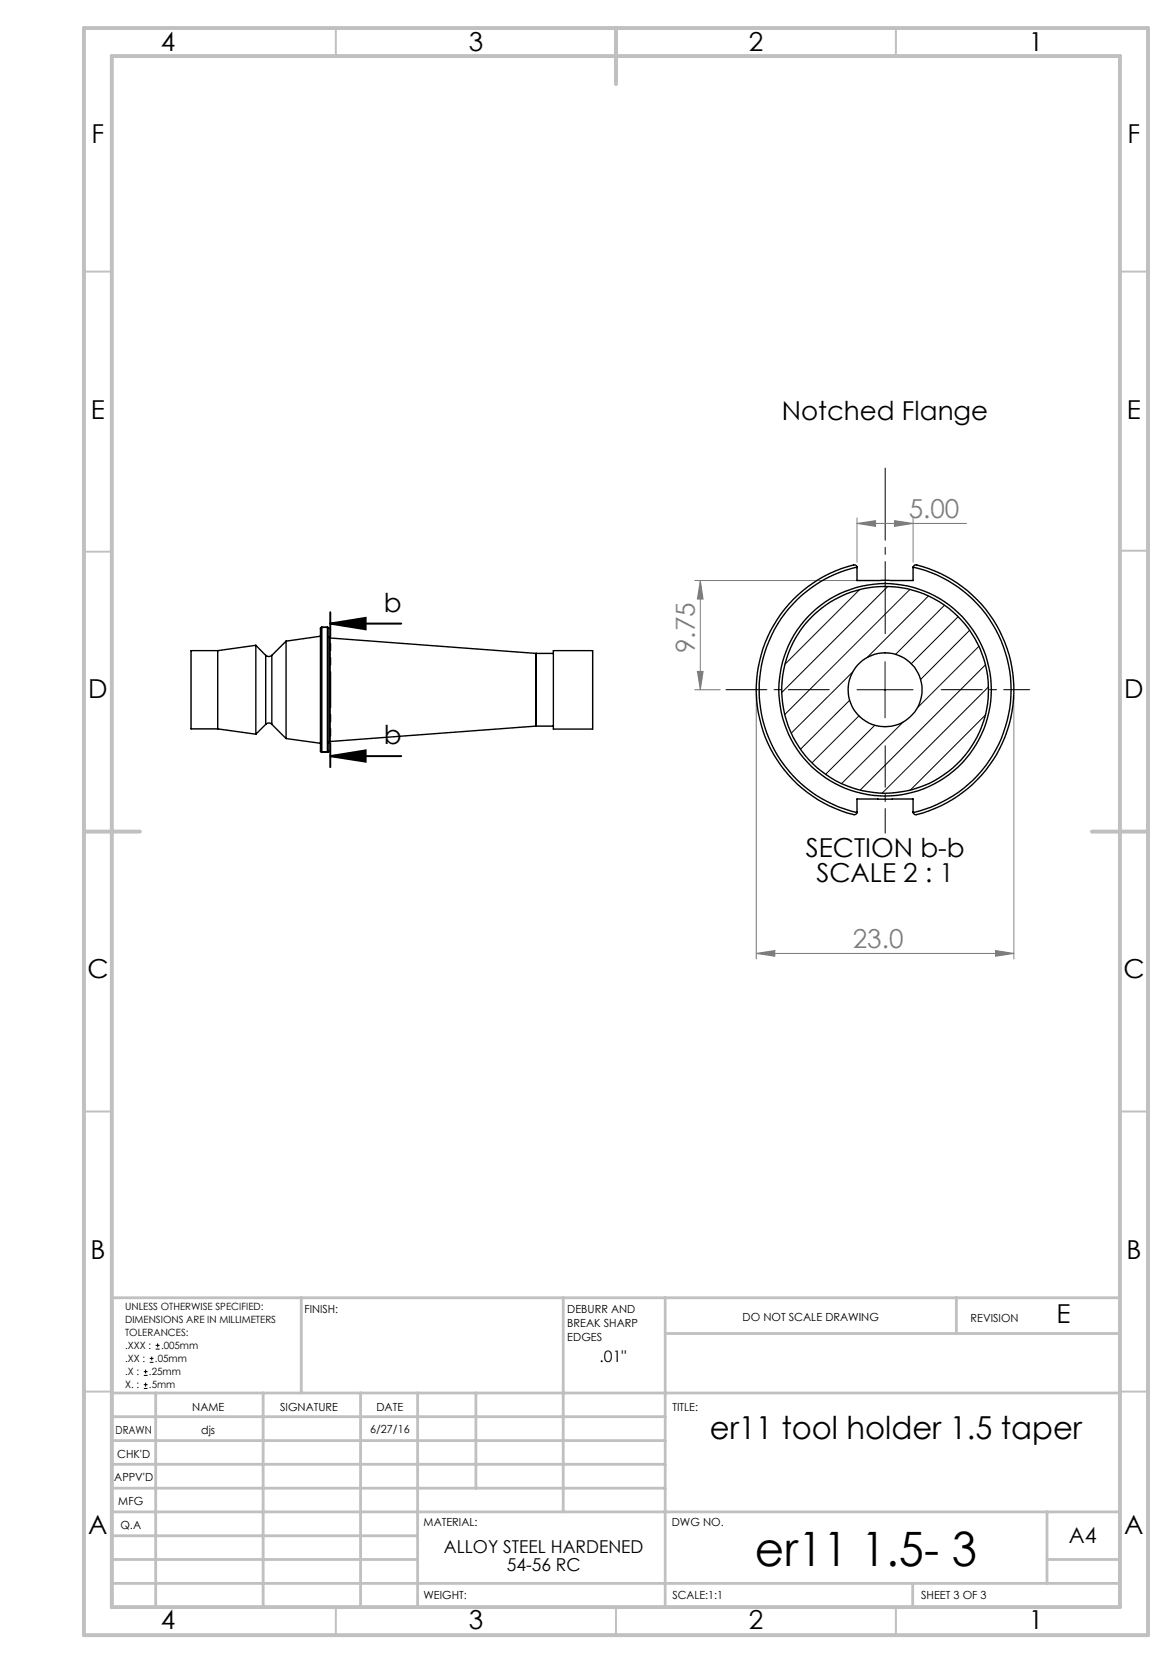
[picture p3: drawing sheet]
<svg xmlns="http://www.w3.org/2000/svg" width="210mm" height="297mm" viewBox="0 0 210 297" stroke-linecap="round" stroke-linejoin="round" font-family="sans-serif">
<g fill="none" stroke="#000" stroke-width=".18">
<path d="M158 118.2v10M153 123.2h10.1M28.2 239.9v.7M25.7 245.6h.7M25.7 245h.7M25.7 248h.7M25.7 247.3h.7M26 244.6v.7M26 246.9v.7M26.7 243.3h.7M26.7 242.6h.7M27.1 242.3v.7"/>
<path d="M27.8 240.9h.7M27.8 240.3h.7"/>
</g>
<path d="M58.9 111.4l6.4-1.1v2.1zM58.9 111.4h12.7M58.9 135l6.4-1v2zM58.9 135h12.7" fill="none" stroke="#000" stroke-width=".35"/>
<g fill="none" stroke="#808080" stroke-width=".18">
<path d="M153 93.5l3.4-.5v1zM153 92.5v7.9M153 93.5h19.6M159.7 93l3.4 .5-3.4 .5zM163.1 92.5v7.9M124 103.7h34.4M124.5 119.9h1.1l-.5 3.3zM125.1 103.7l.5 3.3h-1.1zM125.1 103.7v19.5M124 123.2h4.6M135 124.2v47.1M181 124.2v47.1"/>
<path d="M135 170.3l3.4-.5v1zM135 170.3h46M177.8 169.8l3.2 .5-3.2 .5z"/>
</g>
<path d="M158.1 113.2v-29.6" fill="none" stroke="#000" stroke-width=".18" stroke-dasharray="15.2 1.3 1.3 1.3" stroke-dashoffset="2.4"/>
<path d="M148.1 123.2h-18.5M168.1 123.2h15.8" fill="none" stroke="#000" stroke-width=".18" stroke-dasharray="15.2 1.3 1.3 1.3" stroke-dashoffset="7.9"/>
<path d="M158.1 133.2v15.6" fill="none" stroke="#000" stroke-width=".18" stroke-dasharray="15.2 1.3 1.3 1.3" stroke-dashoffset="7.8"/>
<path d="M59 109.3v27.7" fill="none" stroke="#000" stroke-width=".35" stroke-dasharray="6.3 1.3 1.3 1.3 1.3 1.3" stroke-dashoffset="2"/>
<g fill="none" stroke="#c0c0c0" stroke-width=".35">
<path d="M60 5v5M160 5v5M15 48.5h5M200 48.5h5M15 98.5h5M200 98.4h5M15 198.5h5M200 198.5h5M15 248.5h5M200 248.5h5M60 287v5M110 287v5"/>
<path d="M160 287v5"/>
</g>
<g fill="none" stroke="#c0c0c0" stroke-width=".5">
<path d="M53.8 231.8v17M100.6 231.8v38.2M118.8 231.8v55.2M118.8 238.2h81.2M170.8 231.8v6.4M200 231.8h-180v55.2M20 248.8h180M20 257.3h98.8M20 253h98.8M27.8 248.8v38.2M47 248.8v38.2M64.4 248.8v38.2"/>
<path d="M74.6 248.8v38.2M85 248.8v17M20 265.8h98.8M20 261.5h98.8M20 278.5h54.6M20 274.3h54.6M20 270h180M187 278.5h13M187 270v12.8M20 282.8h180M163 282.8v4.2"/>
</g>
<path d="M15 5h190v287h-190zM20 10h180v277h-180zM110 5v10M15 148.5h10M195 148.5h10" fill="none" stroke="#c0c0c0" stroke-width=".7"/>
<path d="M58.9 111.4l6.4-1.1v2.1zM58.9 135l6.4-1v2z" fill="#000"/>
<g fill="#808080">
<path d="M135 170.3l3.4-.5v1zM177.8 169.8l3.2 .5-3.2 .5z"/>
<path d="M153 93.5l3.4-.5v1zM159.7 93l3.4 .5-3.4 .5z"/>
<path d="M124.5 119.9h1.1l-.5 3.3zM125.1 103.7l.5 3.3h-1.1z"/>
</g>
<g fill="none" stroke="#000" stroke-width=".25">
<path d="M38.9 116.2v14M38.9 116.2h-4.8v14h4.8M45.7 115.2v15.9M45.7 115.2l-6.8 1M45.7 115.2l1.7 1.8M47.4 117a.81 .81 0 0 0 1.1 0M47.4 117v12.4M48.5 117v12.4M51.1 114.5v17.4M51.1 114.5l-2.6 2.5M57.2 113.6l-6.1 .9M57.3 112.1l.2-.1v22.3l-.3-.1z"/>
<path d="M57.4 112h1.1M58.5 112l.2 .2v22l-.1 .1h-.1zM58.7 113.7l.2 .2M58.9 113.9v18.5M58.9 113.9l36.8 2.8M95.7 116.7h.1M95.7 116.7v13M95.7 116.7h3.1M98.8 116.2h7v14h-7zM153 101.3a22.5 22.5 0 0 0-17.4 21.9 22.5 22.5 0 0 0 17.4 21.9M153 101.3l-.1-.3-.3-.1a23 23 0 0 0-17.6 22.3 23 23 0 0 0 17.6 22.3l.4-.4M153 101.3v2.4h10.1v-2.4"/>
<path d="M163.1 101.3a22.5 22.5 0 0 1 17.5 21.9 22.5 22.5 0 0 1-17.5 21.9M163.1 101.3l.2-.4h.2a23 23 0 0 1 17.6 22.3 23 23 0 0 1-17.6 22.3l-.4-.4M38.9 130.2l6.8 .9M47.4 129.4a.73 .73 0 0 1 1.1 0M47.4 129.4l-1.7 1.7M48.5 129.4l2.6 2.5M51.1 131.9l6.1 .8M57.4 134.3h1.1M58.9 132.4l-.2 .3M95.7 129.7h.1M95.7 129.7l-36.8 2.7M95.7 129.7h3.1"/>
<path d="M153 145.1v-2.4h10.1v2.4"/>
<circle cx="158" cy="123.2" r="19"/>
<circle cx="158" cy="123.2" r="18.5"/>
<circle cx="158.1" cy="123.2" r="6.6"/>
</g>
<g fill="none" stroke="#000" stroke-width=".18">
<path d="M152.3 120l-11 10.9M153.5 105.3l-13.3 13.3M158.5 104.7l-18.9 19M162.5 105.3l-22.4 22.3M165.8 106.4l-11 11M168.7 108.1l-8.8 8.8M171.1 110.1l-8.4 8.4M173.1 112.6l-8.7 8.8M174.8 115.4l-11 11M176 118.7l-22.4 22.4M151.7 125.1l-8.8 8.7M153.4 127.8l-8.4 8.4"/>
<path d="M156.2 129.5l-8.8 8.8M161.3 129l-11 10.9M175.9 127.7l-13.3 13.4M176.5 122.7l-18.9 18.9"/>
</g>
<text font-size="8.5" x="134.8" y="279.7">er11 1.5- 3</text>
<text font-size="5.6" x="126.8" y="256.9">er11 tool holder 1.5 taper</text>
<g font-size="4.7">
<text x="28.7" y="9">4</text>
<text x="83.7" y="9">3</text>
<text x="133.7" y="9">2</text>
<text x="183.7" y="9">1</text>
<text x="16.4" y="25.5">F</text>
<text x="201.4" y="25.5">F</text>
<text x="16.2" y="74.8">E</text>
<text x="139.6" y="74.9">Notched Flange</text>
<text x="201.2" y="74.8">E</text>
<text x="68.6" y="109.2">b</text>
<text x="15.8" y="124.7">D</text>
<text x="200.8" y="124.7">D</text>
<text x="68.6" y="132.9">b</text>
<text x="143.9" y="153">SECTION b-b</text>
<text x="145.8" y="157.5">SCALE 2 : 1</text>
<text x="15.6" y="174.7">C</text>
<text x="200.6" y="174.7">C</text>
<text x="16.2" y="224.8">B</text>
<text x="201.2" y="224.8">B</text>
<text x="188.6" y="236.2">E</text>
<text x="15.8" y="274">A</text>
<text x="200.8" y="274">A</text>
<text x="28.7" y="291">4</text>
<text x="83.7" y="291">3</text>
<text x="133.7" y="291">2</text>
<text x="183.7" y="291">1</text>
</g>
<g font-size="4.7" fill="#808080">
<text x="162.3" y="92.5">5.00</text>
<text x="124.1" y="116.6" transform="rotate(-90 124.1 116.6)">9.75</text>
<text x="152.3" y="169.2">23.0</text>
</g>
<text font-size="3.9" x="190.9" y="275.5">A4</text>
<g font-size="3.2">
<text x="79.3" y="277.4">ALLOY STEEL HARDENED</text>
<text x="90.5" y="280.6">54-56 RC</text>
</g>
<text font-size="2.8" x="107.1" y="243.3">.01&quot;</text>
<g font-size="2">
<text x="54.4" y="234.6">FINISH:</text>
<text x="101.3" y="234.5">DEBURR AND</text>
<text x="101.3" y="237">BREAK SHARP</text>
<text x="101.3" y="239.5">EDGES</text>
<text x="132.6" y="236">DO NOT SCALE DRAWING</text>
<text x="173.3" y="236.2">REVISION</text>
<text x="34.3" y="252">NAME</text>
<text x="50" y="251.9">SIGNATURE</text>
<text x="67.2" y="251.9">DATE</text>
<text x="120.1" y="251.9">TITLE:</text>
<text x="20.6" y="256.1">DRAWN</text>
<text x="35.9" y="256.1">djs</text>
<text x="66.1" y="255.9">6/27/16</text>
<text x="20.9" y="260.3">CHK'D</text>
<text x="20.4" y="264.4">APPV'D</text>
<text x="21.1" y="268.8">MFG</text>
<text x="21.5" y="273">Q.A</text>
<text x="75.6" y="272.5">MATERIAL:</text>
<text x="120" y="272.5">DWG NO.</text>
<text x="75.6" y="285.5">WEIGHT:</text>
<text x="120.1" y="285.6">SCALE:1:1</text>
<text x="164.5" y="285.6">SHEET 3 OF 3</text>
</g>
<g font-size="1.8">
<text x="22.3" y="233.9">UNLESS OTHERWISE SPECIFIED:</text>
<text x="22.3" y="236.3">DIMENSIONS ARE IN MILLIMETERS</text>
<text x="22.3" y="238.6">TOLERANCES:</text>
<text x="22.3" y="245.6">.X :</text>
<text x="22.3" y="243.3">.XX :</text>
<text x="22.3" y="240.9">.XXX :</text>
<text x="26.6" y="245.6">.25mm</text>
<text x="27.7" y="243.3">.05mm</text>
<text x="28.8" y="240.9">.005mm</text>
<text x="22.3" y="248">X. :</text>
<text x="26.6" y="248">.5mm</text>
</g>
</svg>
